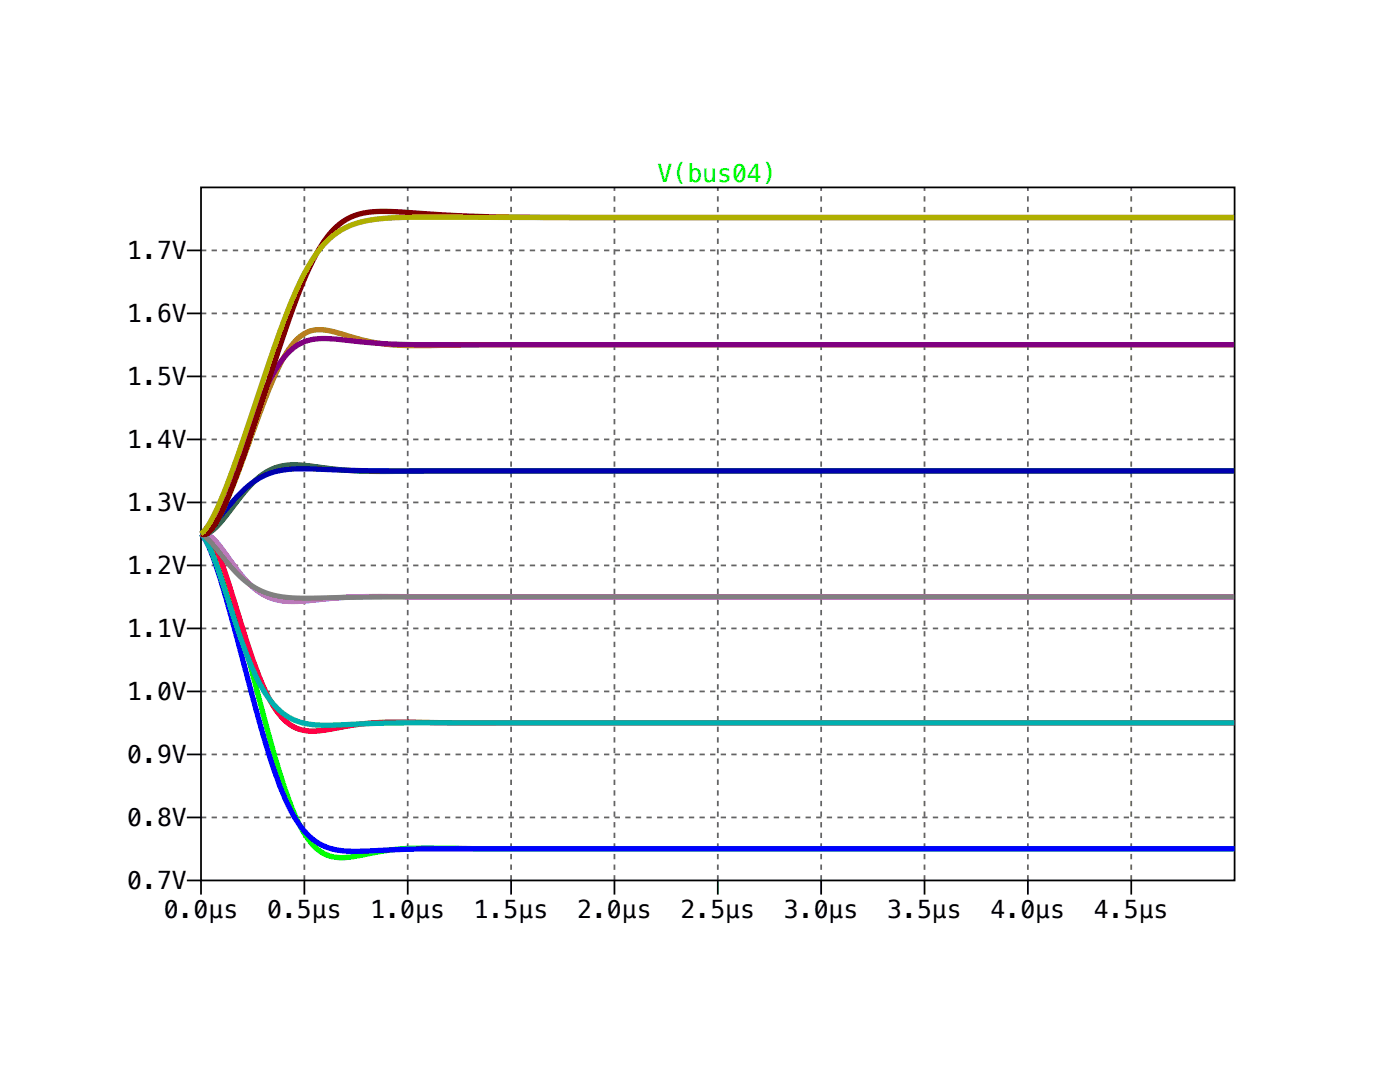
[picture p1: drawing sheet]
<svg xmlns="http://www.w3.org/2000/svg" width="279mm" height="216mm" viewBox="0 0 279 216" stroke-linecap="round" stroke-linejoin="round" font-family="sans-serif">
<g fill="none" stroke="#000" stroke-width=".35">
<path d="M40.1 37.4h206.3v138.3h-206.3zM37.3 50h2.8M37.3 75.1h2.8M37.3 62.5h2.8M37.3 87.7h2.8M37.3 112.8h2.8M37.3 100.3h2.8M37.3 138h2.8M37.3 125.4h2.8M37.3 150.5h2.8M37.3 175.7h2.8v2.8M37.3 163.1h2.8"/>
<path d="M60.7 175.7v2.8M81.4 175.7v2.8M102 175.7v2.8M122.6 175.7v2.8M143.3 175.7v2.8M163.9 175.7v2.8M184.5 175.7v2.8M205.1 175.7v2.8M225.8 175.7v2.8"/>
</g>
<g fill="none" stroke="#646464" stroke-width=".35" stroke-dasharray="1.1 1.1" stroke-linecap="butt">
<path d="M40.1 50h206.3M40.1 75.1h206.3M40.1 62.5h206.3M40.1 87.7h206.3M40.1 112.8h206.3M40.1 100.3h206.3M40.1 138h206.3M40.1 125.4h206.3M40.1 150.5h206.3M40.1 163.1h206.3M60.7 175.7v-138.3M81.4 175.7v-138.3"/>
<path d="M102 175.7v-138.3M122.6 175.7v-138.3M143.3 175.7v-138.3M163.9 175.7v-138.3M184.5 175.7v-138.3M205.1 175.7v-138.3M225.8 175.7v-138.3"/>
</g>
<path d="M40.1 106.5a1.3 1.3 0 0 1 1.7 .8 39.7 39.7 0 0 1 4 10.3l7.3 27a144.3 144.3 0 0 0 6.2 19.1 13.9 13.9 0 0 0 5.3 6.6 10.8 10.8 0 0 0 7.4 .4l.4-.1a68 68 0 0 1 18.8-1.3l155.1 .1" fill="none" stroke="#0f0" stroke-width="1.1" stroke-linecap="butt"/>
<path d="M40.1 106.5a17.1 17.1 0 0 1 2.8 5.8l2.8 9.3 5.7 21a150.1 150.1 0 0 0 5.6 17 19.1 19.1 0 0 0 5.7 8.1 14.5 14.5 0 0 0 9.6 2.2l9.1-.4 7.4-.1h157.6" fill="none" stroke="#00f" stroke-width="1.1" stroke-linecap="butt"/>
<path d="M40.1 106.5a1.25 1.25 0 0 1 1.6 .6 35.1 35.1 0 0 1 3.8 9.1l1.7 5.1a125.8 125.8 0 0 0 6.4 17.9 11.9 11.9 0 0 0 5.6 6.1 13.2 13.2 0 0 0 7.5 .1l6-1 6.1-.3 16.7 .2 150.9-.1" fill="none" stroke="#f00" stroke-width="1.1" stroke-linecap="butt"/>
<path d="M40.1 106.5a20.3 20.3 0 0 1 3.2 6.5l1.8 5.5a161 161 0 0 0 6.3 17 17.5 17.5 0 0 0 5.6 7.2 15.7 15.7 0 0 0 9.7 2l8.6-.4 8.1-.1h163" fill="none" stroke="#00afaf" stroke-width="1.1" stroke-linecap="butt"/>
<path d="M40.1 106.5a3.6 3.6 0 0 1 3.4 1.9l1.6 2.2a27 27 0 0 0 6.6 7.5 14.1 14.1 0 0 0 9.9 1.8l7-.7 6.3-.2 171.4 .1" fill="none" stroke="#f0f" stroke-width="1.1" stroke-linecap="butt"/>
<path d="M40.1 106.5a17.6 17.6 0 0 1 4.6 4.8 19.1 19.1 0 0 0 7.8 6.8 29 29 0 0 0 11.7 1.2l15.3-.2h166.8" fill="none" stroke="#808080" stroke-width="1.1" stroke-linecap="butt"/>
<path d="M246.3 94l-170.4 .1-5.4-.2-5.1-.4a28.2 28.2 0 0 0-9.4-.5 13.2 13.2 0 0 0-7.3 5.2l-2 2.6a21.6 21.6 0 0 1-4.8 5.4 2.21 2.21 0 0 1-1.8 .3" fill="none" stroke="#008000" stroke-width="1.1" stroke-linecap="butt"/>
<path d="M246.3 94h-166.9l-8.1-.1-8.3-.3a21.3 21.3 0 0 0-10.6 1.5 20.5 20.5 0 0 0-6.9 6.1l-.6 .7a16 16 0 0 1-4.8 4.6" fill="none" stroke="#0000af" stroke-width="1.1" stroke-linecap="butt"/>
<path d="M246.3 68.8h-144.8l-21.2 .1a42.3 42.3 0 0 1-13.1-2.5 7.5 7.5 0 0 0-7.2 .7 20.4 20.4 0 0 0-5.3 8.1l-1.8 4.4a348.4 348.4 0 0 1-8.4 22.1l-1.7 3a3.6 3.6 0 0 1-2.2 2l-.5-.2" fill="none" stroke="#af8000" stroke-width="1.1" stroke-linecap="butt"/>
<path d="M246.3 68.8h-160.5l-8.3-.2-7.5-.6a23.3 23.3 0 0 0-8.6 0 10.4 10.4 0 0 0-5.7 4.6 84.6 84.6 0 0 0-7.4 16.6 104.2 104.2 0 0 1-6.7 15.6l-1 1.3-.5 .4" fill="none" stroke="#800080" stroke-width="1.1" stroke-linecap="butt"/>
<path d="M246.3 43.4h-140.2a501.4 501.4 0 0 1-29.4-1.2 12.6 12.6 0 0 0-11.7 5.5 47.1 47.1 0 0 0-5.6 11.4l-3.1 8.5-5.4 16.6a216.3 216.3 0 0 1-6.6 17.9l-1.5 2.6a3.7 3.7 0 0 1-2.2 2l-.5-.2" fill="none" stroke="#800000" stroke-width="1.1" stroke-linecap="butt"/>
<path d="M246.3 43.4l-160.5-.1-7.3 .2a22.5 22.5 0 0 0-10.9 2.7 19.7 19.7 0 0 0-6.4 7.5 130.2 130.2 0 0 0-7.5 18.5l-4 12.1a200.5 200.5 0 0 1-7 18.6l-.7 1.2a7.6 7.6 0 0 1-1.9 2.4" fill="none" stroke="#afaf00" stroke-width="1.1" stroke-linecap="butt"/>
<text font-size="4.9" fill="#0f0" x="131.2" y="36.3">V(bus04)</text>
<g font-size="4.9">
<text x="25.4" y="51.7">1.7V</text>
<text x="25.4" y="64.3">1.6V</text>
<text x="25.4" y="76.9">1.5V</text>
<text x="25.4" y="89.4">1.4V</text>
<text x="25.4" y="102">1.3V</text>
<text x="25.4" y="114.6">1.2V</text>
<text x="25.4" y="127.2">1.1V</text>
<text x="25.4" y="139.7">1.0V</text>
<text x="25.4" y="152.3">0.9V</text>
<text x="25.4" y="164.9">0.8V</text>
<text x="25.4" y="177.4">0.7V</text>
<text x="32.7" y="183.1">0.0µs</text>
<text x="53.3" y="183.1">0.5µs</text>
<text x="73.9" y="183.1">1.0µs</text>
<text x="94.6" y="183.1">1.5µs</text>
<text x="115.2" y="183.1">2.0µs</text>
<text x="135.8" y="183.1">2.5µs</text>
<text x="156.4" y="183.1">3.0µs</text>
<text x="177.1" y="183.1">3.5µs</text>
<text x="197.7" y="183.1">4.0µs</text>
<text x="218.3" y="183.1">4.5µs</text>
</g>
</svg>
